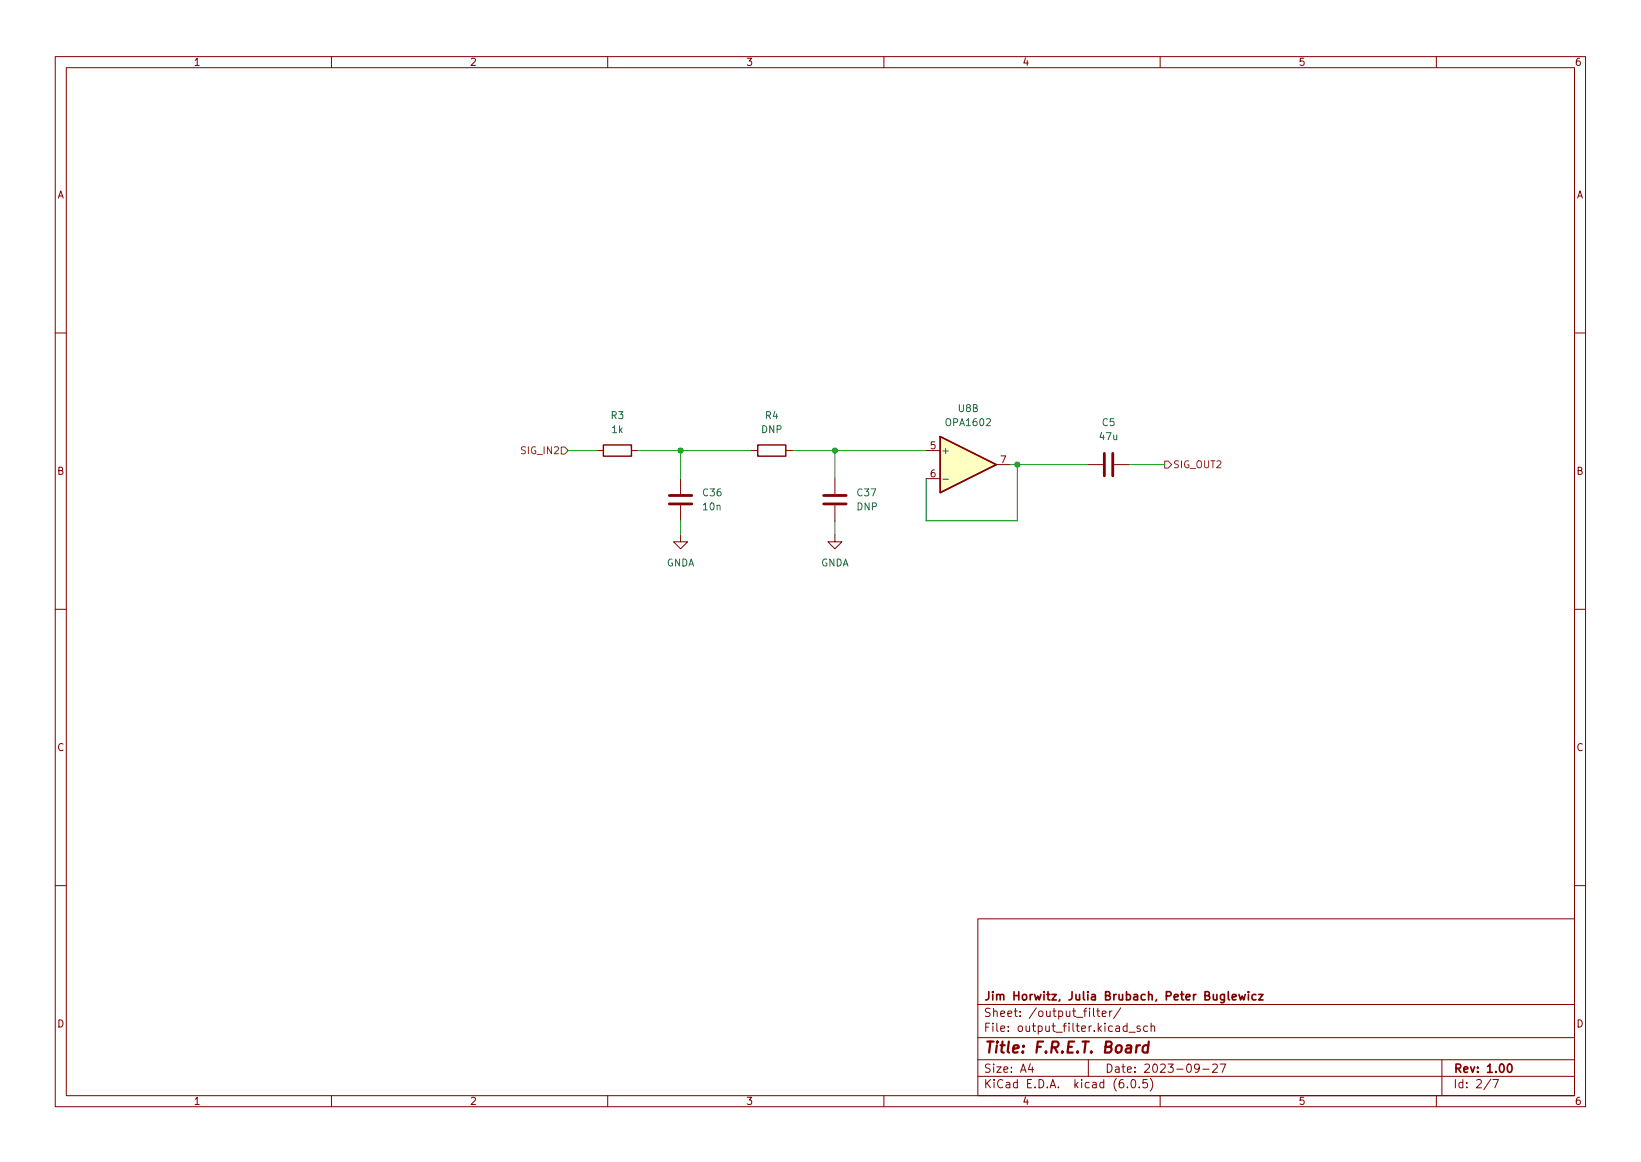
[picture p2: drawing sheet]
<svg xmlns="http://www.w3.org/2000/svg" width="297mm" height="210mm" viewBox="0 0 297 210" stroke-linecap="round" stroke-linejoin="round" font-family="sans-serif">
<g fill="none" stroke="#840000" stroke-width=".18">
<path d="M10 10.2h277v190.1h-277zM12 12.2h273v186.1h-273zM60 10.2v2M110 10.2v2M160 10.2v2M210 10.2v2M260 10.2v2M10 60.2h2M285 60.2h2M107.9 81.5h1.3M114.3 81.5h1.3M123.2 96.8v1.2h1.3l-1.3 1.3-1.3-1.3h1.3"/>
<path d="M123.2 86.6v2.8M123.2 91.4v2.8M135.9 81.5h1.3M142.2 81.5h1.3M151.1 96.8v1.2h1.3l-1.3 1.3-1.2-1.3h1.2M151.1 86.6v2.8M151.1 91.4v2.8M167.6 81.5h2.6M167.6 86.6h2.6M180.3 84.1h2.6M196.8 84.1h2.8M201.7 84.1h2.8"/>
<path d="M10 110.2h2M285 110.2h2M10 160.2h2M177 166.3h108v32h-108zM285 160.2h2M60 198.3v2M110 198.3v2M160 198.3v2M177 194.8h108M177 191.8h108M177 187.8h108M177 181.8h108"/>
<path d="M186.5 192.5l-.4 1h1M186.9 193v1M197 191.8v3M197.9 182.4v1.3l.2 .2M198.5 182.9h.6M198.7 182.4v1.3l.4 .2M199.5 183.4l.7-.1-.1-.3-.4-.1-.2 .2 .1 .8h.5M200.9 182.9v1M201.3 182.9l-.3 .1-.1 .2M202.9 182.4l-1.3 1.9M204 185.7l-.4-.1-.3 .3v.4l.1 .3h.6M204 185.1v1.5"/>
<path d="M204.1 196.7v.1M204.4 186.8h1.1M204.9 195.4l.2-.1a.8 .8 0 0 1 .5 .8 .8 .8 0 0 1-.5 .7 1 1 0 0 1-.2-1.4zM206.2 196.7v.1M206.4 185.7l-.4-.1-.2 .2 .1 .3 .5 .1v.4h-.6M207.6 195.3h-.7v.7l.2-.1 .5 .1 .1 .2-.1 .5-.2 .1-.5-.1M207.7 185.7l-.4-.1-.3 .3v.4l.1 .3h.6M208.2 195.1a1.72 1.72 0 0 1 0 2.3M208.4 185.8l.2-.2 .3 .1 .1 .9M208.4 185.1v1.5M210 198.3v2M217.1 193.2l-.3 .3h-.3l-.3-.3 .2-.6 .4-.1 .2 .2a.99 .99 0 0 1-.4 1.3h-.2"/>
<path d="M217.7 193.5h1.2M219.5 192.7l.6-.2 .2 .2 .1 .3-1 1h1M220.9 192.5h1l-.7 1.5M260 198.3v2M261 191.8v6.5M269.9 195.3l-1.3 1.9M270.2 195.3h1l-.6 1.5"/>
</g>
<path d="M224.3 179.9l.3 1 .2-.7 .3 .7 .3-1M226 179.4v.2M226 179.9v1M227.8 179.9h.8l-.8 1h.8M223.1 180.4l.7-.1-.1-.3-.4-.1-.2 .2v.8h.6M227.3 180l-.4-.1-.3 .3v.4l.2 .3h.5M273.1 192.6l.1-.1a.8 .8 0 0 1 .5 .8 .8 .8 0 0 1-.5 .7 .99 .99 0 0 1-.1-1.4z" fill="none" stroke="#840000" stroke-width=".3"/>
<path d="M206.3 189.1l-.3 .1-.3 .3M207.9 189.2a.66 .66 0 0 0-1 .3l-.1 .6 .2 .3 .1 .1 .6-.1M208 188.5l-.3 2" fill="none" stroke="#840000" stroke-width=".4"/>
<path d="M121.2 91.2h4M121.2 89.7h4M149.1 91.2h4.1M149.1 89.7h4.1M199.9 82v4.1M201.4 82v4.1" fill="none" stroke="#840000" stroke-width=".51"/>
<path d="M170.2 79l10.1 5.1-10.1 5zM109.2 80.5h5.1v2h-5.1zM137.2 80.5h5v2h-5z" fill="none" stroke="#840000" stroke-width=".25"/>
<path d="M170.2 79l10.1 5.1-10.1 5z" fill="#ffffc2" stroke="#ffffc2" stroke-width=".18"/>
<path d="M170.7 86.7h1" fill="none" stroke="#006464" stroke-width=".18"/>
<path d="M101.6 80.9h.6l.7 .6-.7 .7h-.6zM210.8 83.4h.7l.6 .7-.6 .6h-.7z" fill="none" stroke="#725600" stroke-width=".18"/>
<path d="M102.9 81.5h5M115.6 81.5h20.3M123.2 81.5v5.1M123.2 94.2v2.6M143.5 81.5h24.1M151.1 81.5v5.1M151.1 94.2v2.6M182.9 84.1h13.9M184.1 84.1v10.1h-16.5v-7.6M204.5 84.1h6.3" fill="none" stroke="#009600" stroke-width=".18"/>
<g fill="#009600" stroke="#009600" stroke-width=".18">
<circle cx="151.1" cy="81.5" r=".46"/>
<circle cx="123.2" cy="81.5" r=".46"/>
<circle cx="184.1" cy="84.1" r=".46"/>
</g>
<text font-size="2.8" fill="#840000" x="178" y="190.6">Title: F.R.E.T. Board</text>
<g font-size="2.1" fill="#840000">
<text x="178" y="184">Sheet: /output_filter/</text>
<text x="178" y="181">Jim Horwitz, Julia Brubach, Peter Buglewicz</text>
<text x="178" y="186.7">File: output_filter.kicad_sch</text>
<text x="178" y="196.9">KiCad E.D.A. kicad (6.0.5)</text>
<text x="178" y="194.1">Size: A4</text>
<text x="200" y="194.1">Date: 2023-09-27</text>
<text x="263" y="194.1">Rev: 1.00</text>
<text x="263" y="196.9">Id: 2/7</text>
</g>
<g font-size="1.8" fill="#840000">
<text x="35" y="11.9">1</text>
<text x="85" y="11.9">2</text>
<text x="135" y="11.9">3</text>
<text x="185" y="11.9">4</text>
<text x="235" y="11.9">5</text>
<text x="285" y="11.9">6</text>
<text x="10.3" y="35.9">A</text>
<text x="285.3" y="35.9">A</text>
<text x="10.3" y="85.9">B</text>
<text x="285.3" y="85.9">B</text>
<text x="10.3" y="135.9">C</text>
<text x="285.3" y="135.9">C</text>
<text x="10.3" y="185.9">D</text>
<text x="285.3" y="185.9">D</text>
<text x="35" y="199.9">1</text>
<text x="85" y="199.9">2</text>
<text x="135" y="199.9">3</text>
<text x="185" y="199.9">4</text>
<text x="235" y="199.9">5</text>
<text x="285" y="199.9">6</text>
</g>
<g font-size="1.8" fill="#006464">
<text x="110.6" y="75.8">R3</text>
<text x="138.6" y="75.8">R4</text>
<text x="171.4" y="77.1">OPA1602</text>
<text x="173.5" y="74.5">U8B</text>
<text x="199.5" y="77.1">C5</text>
<text x="110.8" y="78.4">1k</text>
<text x="137.8" y="78.4">DNP</text>
<text x="170.3" y="82.2">+</text>
<text x="199.1" y="79.6">47u</text>
<text x="127.3" y="89.8">C36</text>
<text x="155.2" y="89.8">C37</text>
<text x="127.3" y="92.3">10n</text>
<text x="155.1" y="92.3">DNP</text>
<text x="120.6" y="102.5">GNDA</text>
<text x="148.5" y="102.5">GNDA</text>
</g>
<g font-size="1.8" fill="#725600">
<text x="94.6" y="82.2">SIG_IN2</text>
<text x="212.3" y="84.7">SIG_OUT2</text>
</g>
<g font-size="1.8" fill="#a90000">
<text x="168.4" y="81.3">5</text>
<text x="181.1" y="83.8">7</text>
<text x="168.4" y="86.4">6</text>
</g>
</svg>
